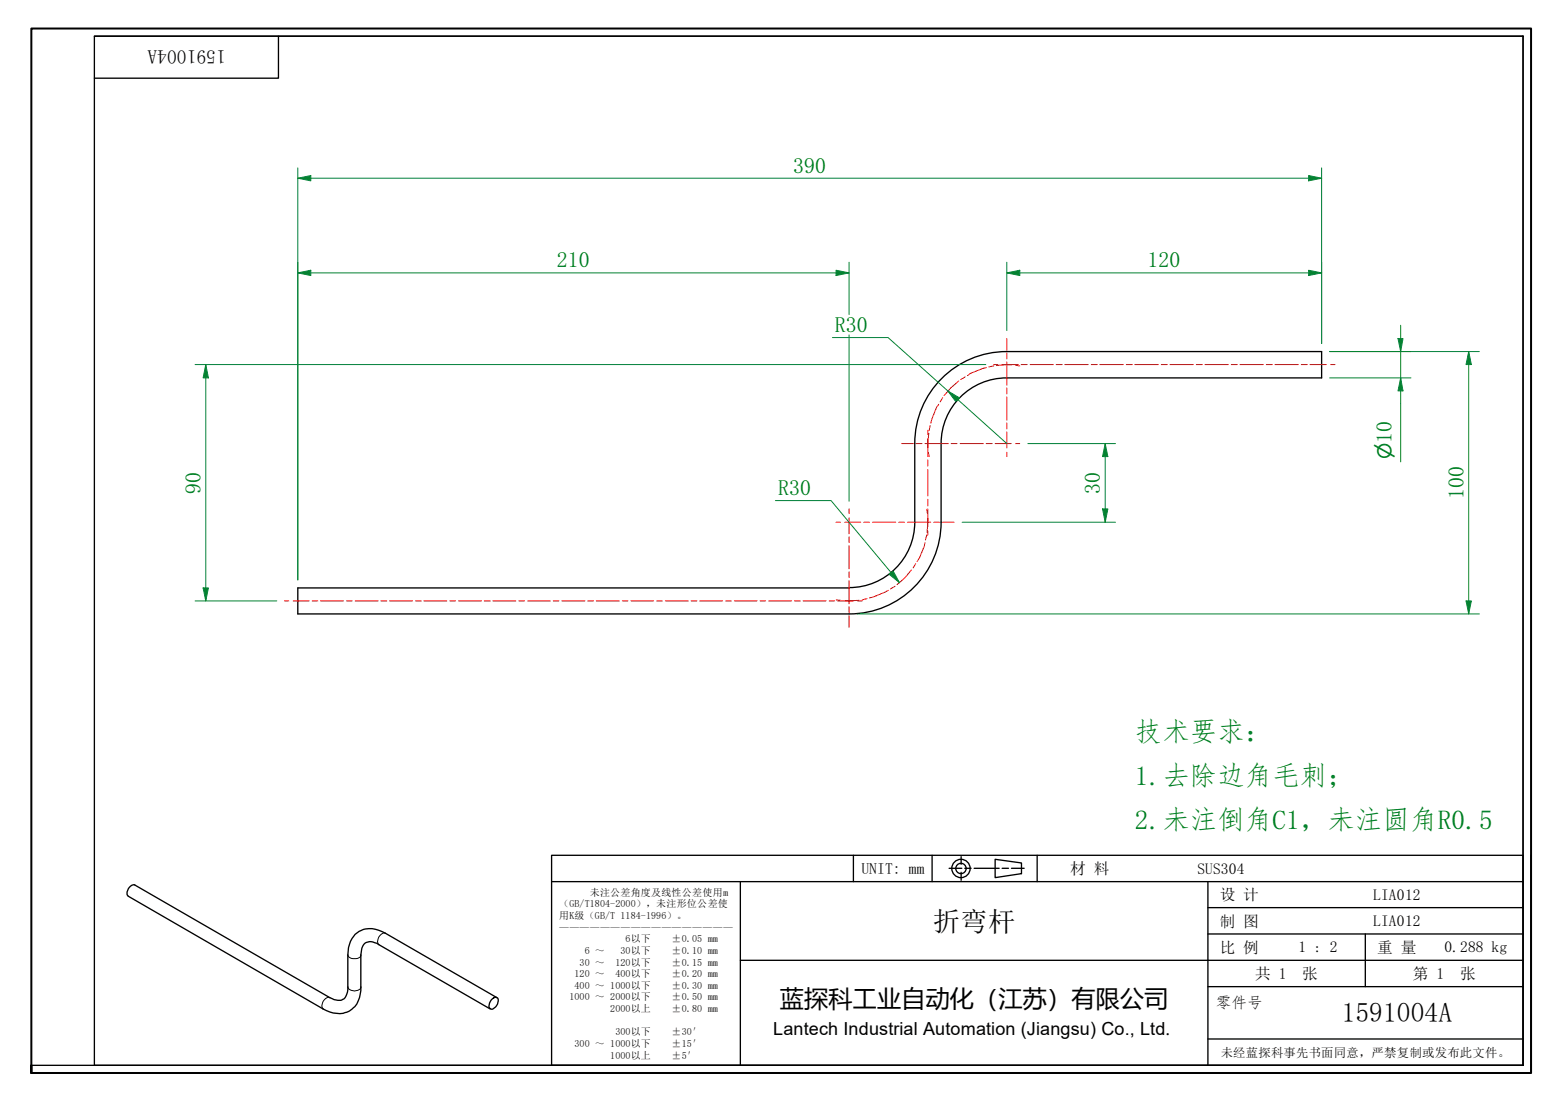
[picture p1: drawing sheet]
<svg xmlns="http://www.w3.org/2000/svg" width="297mm" height="210mm" viewBox="0 0 297 210" stroke-linecap="round" stroke-linejoin="round" font-family="sans-serif">
<path d="M174.2 84.5a17.5 17.5 0 0 1 17.5-17.5h60v5h-60a12.5 12.5 0 0 0-12.5 12.5M174.2 84.5v15M174.2 99.4a12.5 12.5 0 0 1-12.5 12.5M179.2 84.5v15M179.2 99.4a17.5 17.5 0 0 1-17.5 17.5M161.7 112h-105v4.9h105M93.8 190.2a.62 .62 0 0 1 .9-.1 .62 .62 0 0 1 .1 .8l-.4 .9a.73 .73 0 0 1-1.1 .3 1.51 1.51 0 0 1 .5-1.9zM94.6 190l-21.2-12.2a4.7 4.7 0 0 0-5.3-.2 4.9 4.9 0 0 0-1.9 4.3v6.1a2.17 2.17 0 0 1-1.3 2.5l-1.3-.1-.8-.4-37.1-21.4a1.48 1.48 0 0 0-1.4 2l37.2 21.6a4.7 4.7 0 0 0 5.3 .2 4.4 4.4 0 0 0 1.9-3.7v-6.8a2.41 2.41 0 0 1 1.1-2.4l.8-.1 1.2 .3 21.5 12.5" fill="none" stroke="#000" stroke-width=".25"/>
<path d="M73.4 177.8a1.43 1.43 0 0 0-1.5 1.6l.2 .5M62.8 190a1.43 1.43 0 0 0-1.5 1.6l.2 .6M66.2 181.9a1.52 1.52 0 0 0 2.5 .2v-.2M66.2 188a1.52 1.52 0 0 0 2.5 .2v-.2" fill="none" stroke="#000" stroke-width=".19"/>
<path d="M6 204.4v-1.5v1.5M6 202.9v-197.5h285.5v199h-285.5" fill="none" stroke="#000" stroke-width=".38"/>
<path d="M18 6.9h272v196h-272zM18 6.9h272M53 6.9v8h-35M290 6.9v196h-284" fill="none" stroke="#000" stroke-width=".25"/>
<g fill="none" stroke="#000" stroke-width=".25">
<path d="M105 162.9h185v40h-185zM105 167.9h185M141 167.9v35M162.5 162.9v5M177.5 162.9v5M180.7 165.4h2.4M183 163.2v1.4M183 166.2v1.5M183.7 165.4h1.2M185.5 165.4h4.7M189.5 163.7l5 .7v2l-5 .8zM190.8 165.4h1.2"/>
<path d="M192.6 165.4h2.4M197.5 162.9v5M230 167.9v35M230 177.9h60M230 172.9h60M260 177.9v10M291.5 162.9v41.5h-186.5M141 182.9h149M230 197.9h60M230 187.9h60"/>
<circle cx="183" cy="165.4" r="1.75"/>
<circle cx="183" cy="165.4" r=".98"/>
</g>
<g fill="none" stroke="#f00" stroke-width=".19">
<path d="M178.8 77l-.5 .6-1.1 3M179.5 75.7l-.5 .9M182.6 72.6l-1.6 1.3-1.2 1.4M183.8 71.8l-.9 .5M187.8 70l-3 1.1-.6 .4M189.2 69.4h.8M189.2 69.7l-.9 .2M190.8 69.4h3.1M192.5 69.5l-.8-.1-2 .2M193.4 69.6l.8 .1M194.4 69.4h1.2M196.2 69.4h4.4"/>
<path d="M201.1 69.4h1.1M202.8 69.4h4.4M207.8 69.4h1.1M209.4 69.4h4.5M214.4 69.4h1.2M216.1 69.4h4.4M221.1 69.4h1.1M222.8 69.4h4.4M227.8 69.4h1.1M229.4 69.4h4.5M234.4 69.4h1.2M236.1 69.4h4.4"/>
<path d="M241.1 69.4h1.2M242.8 69.4h4.4M247.8 69.4h1.1M249.4 69.4h3.1M253.4 69.4h.8M176.5 97l.1 .8M176.7 82v.8M176.7 83.6v3.4M176.7 87.6v1.2M176.7 89.4v5.1M176.7 95.1v1.3M176.7 96.9v3.4"/>
<path d="M176.7 99.5l-.2 1.9M176.8 86.1l.1 .9M176.8 82.5l-.1 2v.8M177.1 81.1l-.2 .9M54.2 114.5h.8M55.8 114.5h3.1M59.4 114.5h1.1M61 114.5h4.4M66 114.5h1.1M67.6 114.5h4.4M72.5 114.5h1.2M74.2 114.5h4.3"/>
<path d="M79.1 114.5h1.1M80.7 114.5h4.4M85.7 114.5h1M87.3 114.5h4.4M92.2 114.5h1.1M93.9 114.5h4.3M98.8 114.5h1.1M100.5 114.5h4.3M105.3 114.5h1.1M107 114.5h4.4M111.9 114.5h1.1M113.5 114.5h4.4"/>
<path d="M118.5 114.5h1.1M120.1 114.5h4.4M125 114.5h1.1M126.7 114.5h4.4M131.6 114.5h1.1M133.2 114.5h4.4M138.2 114.5h1.1M139.8 114.5h4.3M144.7 114.5h1.1M146.4 114.5h4.3M151.3 114.5h1.1M152.9 114.5h4.4"/>
<path d="M157.9 114.5h1M159.2 114.3h.8M159.5 114.5h3M163.3 114.5h.8M163.6 114.3l-2.8 .1M165.1 114l-1 .3M169.2 112.4l-2.9 1.3-.8 .2M170.4 111.7l-.9 .5M173.5 108.6l-1.2 1.5-1.5 1.3M174.4 107.4l-.5 .8M176.1 103.3l-1 3-.5 .7M176.5 101.9l-.3 .9"/>
<path d="M176.7 101.1v.9"/>
</g>
<g fill="none" stroke="#f00" stroke-width=".19">
<path d="M191.7 64.5v2.2M191.7 67.2v1.2M191.7 68.9v4.5M191.7 73.9v1.1M191.7 75.6v4.4M159.2 99.5h.8M160.8 99.5h3.1M161.7 96.9v.9M161.7 98.7v3M164.5 99.5h1M166.1 99.5h4.5M171.1 99.5h1.1"/>
<path d="M171.7 84.5h2.2M172.8 99.5h4.4M174.4 84.5h1.2M176.1 84.5h4.5M177.8 99.5h1.1M179.5 99.5h2.2M181.1 84.5h1.1M182.8 84.5h4.5M187.8 84.5h1.1M189.5 84.5h3M191.7 80.6v1.1M191.7 82.3v3"/>
<path d="M191.7 86.1v.9M193.4 84.5h.8M161.7 102.3v1M161.7 103.9v4.5M161.7 108.9v1.1M161.7 110.6v4.4M161.7 115.5v1.2M161.7 117.3v2.2"/>
</g>
<path d="M56.7 52h2.5" fill="none" stroke="#00803f" stroke-width=".19"/>
<path d="M56.7 52l2.5-.5v1z" fill="#00803f"/>
<path d="M56.7 52l2.5-.5v1zM159.2 52h2.5" fill="none" stroke="#00803f" stroke-width=".19"/>
<path d="M159.2 51.5l2.5 .5-2.5 .5z" fill="#00803f"/>
<path d="M56.7 49.9v60.6M59.2 52h100M159.2 51.5l2.5 .5-2.5 .5zM161.7 49.9v10M161.7 63.8v31.7M210.4 84.5v2.5" fill="none" stroke="#00803f" stroke-width=".19"/>
<path d="M210.4 84.5l.5 2.5h-1z" fill="#00803f"/>
<path d="M210.4 84.5l.5 2.5h-1zM210.4 96.9v2.6" fill="none" stroke="#00803f" stroke-width=".19"/>
<path d="M209.9 96.9h1l-.5 2.6z" fill="#00803f"/>
<path d="M191.7 52h2.5M183.2 99.5h29.2M195.7 84.5h16.7M209.9 96.9h1l-.5 2.6zM210.4 87v9.9" fill="none" stroke="#00803f" stroke-width=".19"/>
<path d="M191.7 52l2.5-.5v1z" fill="#00803f"/>
<path d="M191.7 52l2.5-.5v1zM249.2 52h2.5" fill="none" stroke="#00803f" stroke-width=".19"/>
<path d="M249.2 51.5l2.5 .5-2.5 .5z" fill="#00803f"/>
<path d="M191.7 49.9v13.1M194.2 52h55M249.2 51.5l2.5 .5-2.5 .5zM251.7 49.9v15.5M169.7 109.1l1.6 1.9" fill="none" stroke="#00803f" stroke-width=".19"/>
<path d="M169.3 109.4l.8-.7 1.2 2.3z" fill="#00803f"/>
<path d="M180.5 74.5l1.9 1.6M147.6 95.3h10.6l11.5 13.8M169.3 109.4l.8-.7 1.2 2.3z" fill="none" stroke="#00803f" stroke-width=".19"/>
<path d="M180.5 74.5l2.2 1.3-.7 .7z" fill="#00803f"/>
<path d="M56.7 33.9h2.5M158.5 64.3h10.6l11.4 10.2M180.5 74.5l2.2 1.3-.7 .7zM182.4 76.1l9.3 8.4" fill="none" stroke="#00803f" stroke-width=".19"/>
<path d="M56.7 33.9l2.5-.5v1.1z" fill="#00803f"/>
<path d="M56.7 33.9l2.5-.5v1.1zM249.2 33.9h2.5" fill="none" stroke="#00803f" stroke-width=".19"/>
<path d="M249.2 33.4l2.5 .5-2.5 .6z" fill="#00803f"/>
<path d="M56.7 32v78.5M59.2 33.9h190M249.2 33.4l2.5 .5-2.5 .6zM251.7 32v33.4M39.2 112v2.5" fill="none" stroke="#00803f" stroke-width=".19"/>
<path d="M38.7 112h1l-.5 2.5z" fill="#00803f"/>
<path d="M39.2 69.4v2.6M38.7 112h1l-.5 2.5z" fill="none" stroke="#00803f" stroke-width=".19"/>
<path d="M39.2 69.4l.5 2.6h-1z" fill="#00803f"/>
<path d="M37.1 69.4h150.6M39.2 69.4l.5 2.6h-1zM39.2 72v40M266.7 64.5v2.5M37.1 114.5h15.6" fill="none" stroke="#00803f" stroke-width=".19"/>
<path d="M266.2 64.5h.9l-.4 2.5z" fill="#00803f"/>
<path d="M266.2 64.5h.9l-.4 2.5zM266.7 72v2.5" fill="none" stroke="#00803f" stroke-width=".19"/>
<path d="M266.7 72l.4 2.5h-.9z" fill="#00803f"/>
<path d="M253.2 67h15.5M253.2 72h15.5M266.7 72l.4 2.5h-.9zM266.7 61.9v2.6M266.7 67v5M266.7 74.5v13.5M279.7 67v2.4" fill="none" stroke="#00803f" stroke-width=".19"/>
<path d="M279.7 67l.5 2.4h-1.1z" fill="#00803f"/>
<path d="M279.7 67l.5 2.4h-1.1zM279.7 114.5v2.4" fill="none" stroke="#00803f" stroke-width=".19"/>
<path d="M279.1 114.5h1.1l-.5 2.4z" fill="#00803f"/>
<path d="M253.2 67h28.5M279.7 69.4v45.1M163.2 116.9h118.5M279.1 114.5h1.1l-.5 2.4z" fill="none" stroke="#00803f" stroke-width=".19"/>
<g font-size="5.2" fill="#008000">
<text x="216.1" y="141.1">技术要求：</text>
<text x="216.1" y="149.5">1.去除边角毛刺；</text>
<text x="216.1" y="157.9">2.未注倒角C1，未注圆角R0.5</text>
</g>
<g font-size="5.2">
<text x="177.6" y="177.3">折弯杆</text>
<text x="255.5" y="194.7">1591004A</text>
</g>
<text font-size="4.6" x="148.5" y="191.9">蓝探科工业自动化（江苏）有限公司</text>
<g font-size="4.2" fill="#008000">
<text x="151" y="32.9">390</text>
<text x="106" y="50.9">210</text>
<text x="218.5" y="50.9">120</text>
<text x="158.9" y="63.2">R30</text>
<text x="265" y="84.4" transform="rotate(-90 265 84.4)">10</text>
<text x="38.2" y="94.1" transform="rotate(-90 38.2 94.1)">90</text>
<text x="148.1" y="94.3">R30</text>
<text x="209.4" y="94.1" transform="rotate(-90 209.4 94.1)">30</text>
<text x="278.6" y="95.1" transform="rotate(-90 278.6 95.1)">100</text>
</g>
<text font-size="3.7" x="43" y="9.6" transform="rotate(180 43 9.6)">1591004A</text>
<text font-size="3.6" fill="#008000" x="265" y="87.5" transform="rotate(-90 265 87.5)">⌀</text>
<text font-size="3.4" x="147.2" y="197.1">Lantech Industrial Automation (Jiangsu) Co., Ltd.</text>
<g font-size="3">
<text x="164" y="166.4">UNIT: mm</text>
<text x="203.8" y="166.5">材 料</text>
<text x="228" y="166.4">SUS304</text>
<text x="232.3" y="171.5">设 计</text>
<text x="261.5" y="171.4">LIA012</text>
<text x="232.3" y="176.5">制 图</text>
<text x="261.5" y="176.4">LIA012</text>
<text x="232.3" y="181.5">比 例</text>
<text x="247.3" y="181.4">1 : 2</text>
<text x="262.3" y="181.5">重 量</text>
<text x="275" y="181.3">0.288 kg</text>
<text x="231.5" y="191.9">零件号</text>
<text x="239" y="186.5">共 1</text>
<text x="248" y="186.5">张</text>
<text x="269" y="186.5">第 1</text>
<text x="278" y="186.5">张</text>
</g>
<text font-size="2.3" x="232.5" y="201.3">未经蓝探科事先书面同意，严禁复制或发布此文件。</text>
<g font-size="1.9">
<text x="106.5" y="172.8">（GB/T1804-2000），未注形位公差使</text>
<text x="112.3" y="170.6">未注公差角度及线性公差使用m</text>
<text x="106.5" y="175">用K级（GB/T 1184-1996）。</text>
<text x="106.5" y="177.3">—————————————————</text>
<text x="119.1" y="179.5">6以下</text>
<text x="127.9" y="179.5">±0.05 mm</text>
<text x="110.4" y="183.9">30 ～</text>
<text x="111.4" y="181.7">6 ～</text>
<text x="117.2" y="183.9">120以下</text>
<text x="118.2" y="181.7">30以下</text>
<text x="127.9" y="181.7">±0.10 mm</text>
<text x="127.9" y="183.9">±0.15 mm</text>
<text x="108.5" y="190.5">1000 ～ 2000以下</text>
<text x="109.4" y="186.1">120 ～</text>
<text x="109.4" y="188.3">400 ～ 1000以下</text>
<text x="117.2" y="186.1">400以下</text>
<text x="127.9" y="186.1">±0.20 mm</text>
<text x="127.9" y="188.3">±0.30 mm</text>
<text x="127.9" y="190.5">±0.50 mm</text>
<text x="116.2" y="192.8">2000以上</text>
<text x="117.2" y="197.2">300以下</text>
<text x="127.9" y="192.8">±0.80 mm</text>
<text x="127.9" y="197.2">±30′</text>
<text x="109.4" y="199.4">300 ～ 1000以下</text>
<text x="116.2" y="201.6">1000以上</text>
<text x="127.9" y="199.4">±15′</text>
<text x="127.9" y="201.6">±5′</text>
</g>
</svg>
